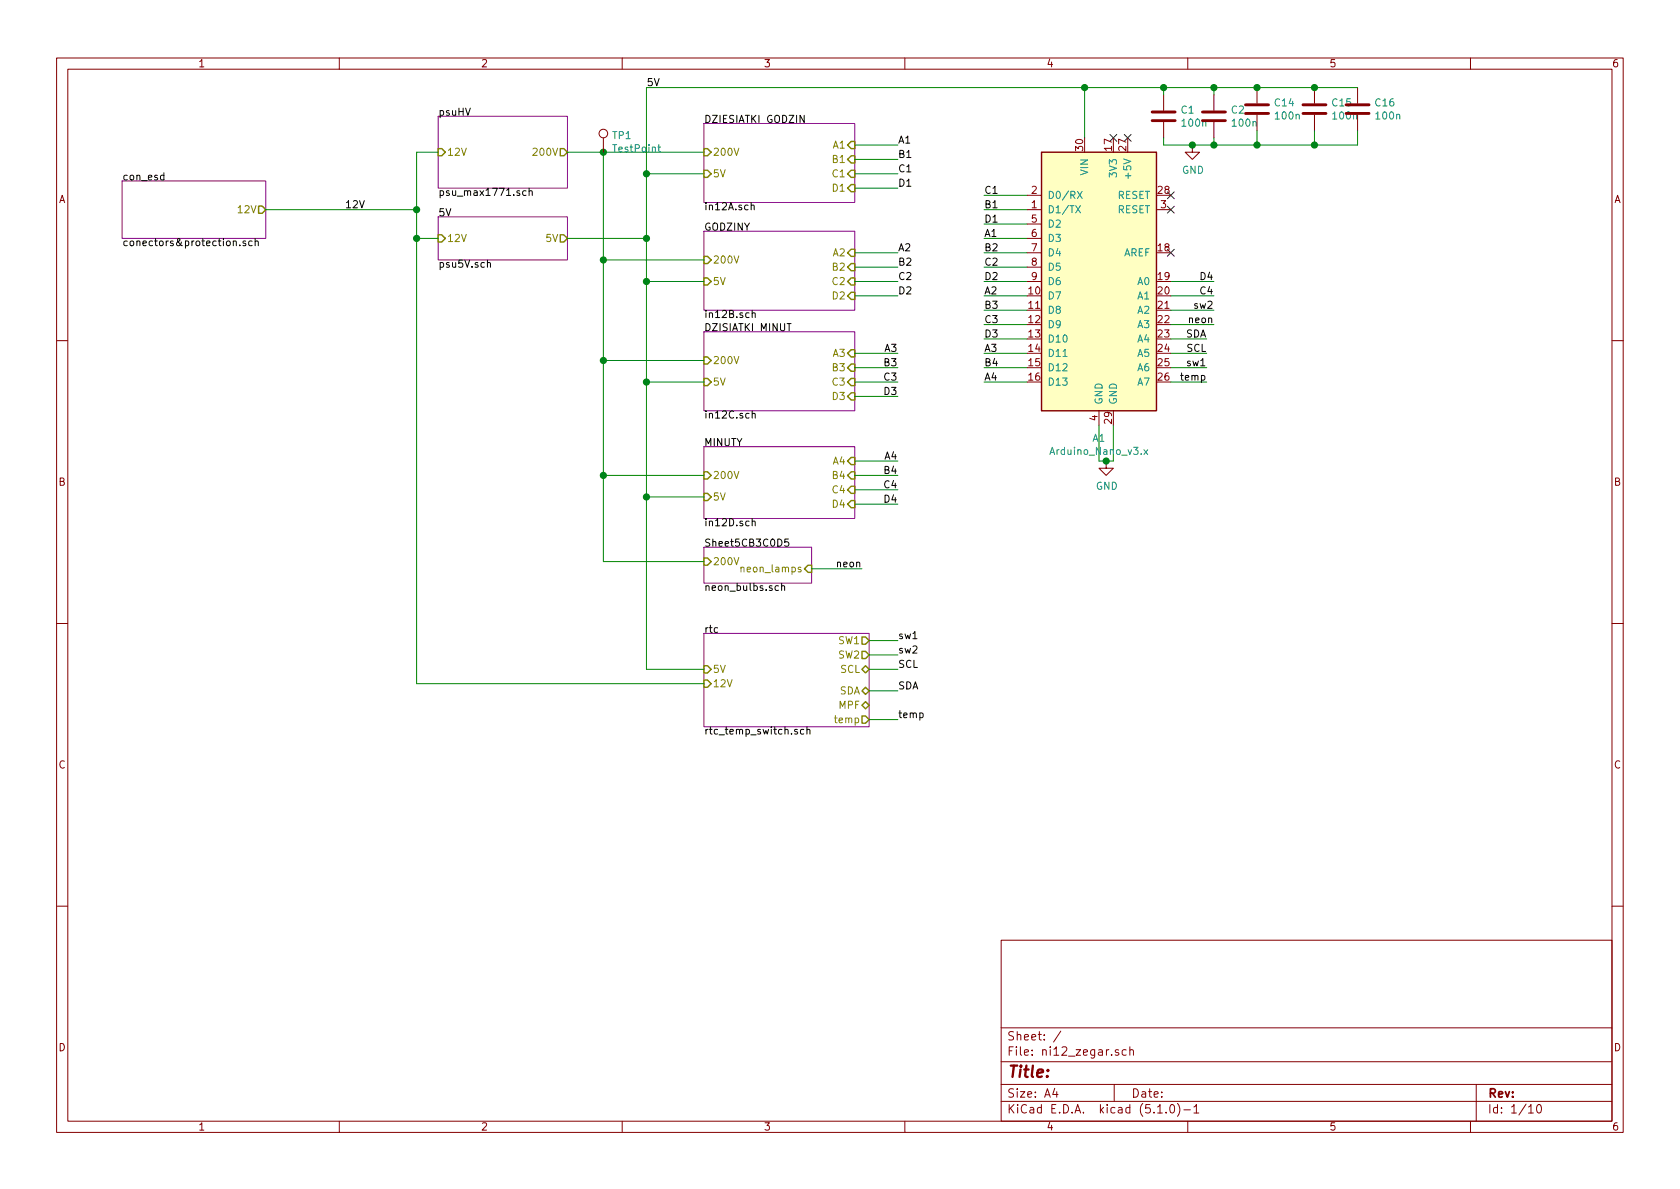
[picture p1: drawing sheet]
EESchema Schematic File Version 4
LIBS:ni12_zegar-cache
EELAYER 29 0
EELAYER END
$Descr A4 11693 8268
encoding utf-8
Sheet 1 10
Title ""
Date ""
Rev ""
Comp ""
Comment1 ""
Comment2 ""
Comment3 ""
Comment4 ""
$EndDescr
$Sheet
S 3050 800  900  500 
U 5CB09374
F0 "psuHV" 50
F1 "psu_max1771.sch" 50
F2 "200V" O R 3950 1050 50 
F3 "12V" I L 3050 1050 50 
$EndSheet
Wire Wire Line
	3050 1050 2900 1050
$Sheet
S 3050 1500 900  300 
U 5CB8231C
F0 "5V" 50
F1 "psu5V.sch" 50
F2 "5V" O R 3950 1650 50 
F3 "12V" I L 3050 1650 50 
$EndSheet
Wire Wire Line
	4500 1200 4900 1200
$Sheet
S 850  1250 1000 400 
U 5CBB1E8B
F0 "con_esd" 50
F1 "conectors&protection.sch" 50
F2 "12V" O R 1850 1450 50 
$EndSheet
Wire Wire Line
	1850 1450 2900 1450
Connection ~ 2900 1450
Wire Wire Line
	2900 1450 2900 1050
$Sheet
S 4900 1600 1050 550 
U 5CBC3935
F0 "GODZINY" 50
F1 "in12B.sch" 50
F2 "200V" I L 4900 1800 50 
F3 "5V" I L 4900 1950 50 
F4 "A2" I R 5950 1750 50 
F5 "B2" I R 5950 1850 50 
F6 "C2" I R 5950 1950 50 
F7 "D2" I R 5950 2050 50 
$EndSheet
$Sheet
S 4900 2300 1050 550 
U 5CBC3C3E
F0 "DZISIATKI MINUT" 50
F1 "in12C.sch" 50
F2 "200V" I L 4900 2500 50 
F3 "5V" I L 4900 2650 50 
F4 "A3" I R 5950 2450 50 
F5 "B3" I R 5950 2550 50 
F6 "C3" I R 5950 2650 50 
F7 "D3" I R 5950 2750 50 
$EndSheet
$Sheet
S 4900 3100 1050 500 
U 5CBC3F24
F0 "MINUTY" 50
F1 "in12D.sch" 50
F2 "200V" I L 4900 3300 50 
F3 "5V" I L 4900 3450 50 
F4 "A4" I R 5950 3200 50 
F5 "B4" I R 5950 3300 50 
F6 "C4" I R 5950 3400 50 
F7 "D4" I R 5950 3500 50 
$EndSheet
Wire Wire Line
	2900 1450 2900 1650
Wire Wire Line
	4200 1050 4900 1050
$Sheet
S 4900 850  1050 550 
U 5CB10040
F0 "DZIESIATKI GODZIN" 50
F1 "in12A.sch" 50
F2 "200V" I L 4900 1050 50 
F3 "5V" I L 4900 1200 50 
F4 "A1" I R 5950 1000 50 
F5 "B1" I R 5950 1100 50 
F6 "C1" I R 5950 1200 50 
F7 "D1" I R 5950 1300 50 
$EndSheet
Wire Wire Line
	4900 1800 4200 1800
Wire Wire Line
	4900 2500 4200 2500
Connection ~ 4200 2500
Wire Wire Line
	4200 2500 4200 3300
Wire Wire Line
	4900 3300 4200 3300
Wire Wire Line
	4900 1950 4500 1950
Wire Wire Line
	4900 2650 4500 2650
Connection ~ 4500 2650
Wire Wire Line
	4500 2650 4500 3450
Wire Wire Line
	4900 3450 4500 3450
Wire Wire Line
	3050 1650 2900 1650
Wire Wire Line
	4500 1200 4500 1650
Wire Wire Line
	4200 1050 3950 1050
Connection ~ 4200 1050
Wire Wire Line
	3950 1650 4500 1650
Connection ~ 4500 1650
Text Label 8400 2450 2    50   ~ 0
SCL
Text Label 8400 2350 2    50   ~ 0
SDA
Wire Wire Line
	8400 2450 8150 2450
Wire Wire Line
	8150 2550 8400 2550
$Comp
L power:GND #PWR01
U 1 1
P 7700 3200
F 0 "#PWR01" H 7700 2950 50  0001 C CNN
F 1 "GND" H 7705 3027 50  0000 C CNN
F 2 "" H 7700 3200 50  0001 C CNN
F 3 "" H 7700 3200 50  0001 C CNN
	1    7700 3200
	1    0    0    -1  
$EndComp
Wire Wire Line
	7700 3200 7750 3200
Wire Wire Line
	7750 3200 7750 2950
Wire Wire Line
	7650 2950 7650 3200
Wire Wire Line
	7650 3200 7700 3200
Connection ~ 7700 3200
Text Label 4500 600  0    50   ~ 0
5V
Wire Wire Line
	4500 1200 4500 600 
Connection ~ 4500 1200
Connection ~ 4200 1800
Wire Wire Line
	4200 1800 4200 2500
Connection ~ 4500 1950
Wire Wire Line
	4500 1950 4500 2650
Wire Wire Line
	4200 1050 4200 1800
Wire Wire Line
	4500 1650 4500 1950
NoConn ~ 7750 950 
NoConn ~ 8150 1350
NoConn ~ 8150 1450
NoConn ~ 8150 1750
$Comp
L Device:C C1
U 1 1
P 8100 800
F 0 "C1" H 8215 846 50  0000 L CNN
F 1 "100n" H 8215 755 50  0000 L CNN
F 2 "Capacitor_SMD:C_0805_2012Metric_Pad1.15x1.40mm_HandSolder" H 8138 650 50  0001 C CNN
F 3 "~" H 8100 800 50  0001 C CNN
	1    8100 800 
	1    0    0    -1  
$EndComp
Wire Wire Line
	8100 1000 8100 950 
Wire Wire Line
	8100 600  8100 650 
Wire Wire Line
	8450 1000 8450 950 
Wire Wire Line
	8100 1000 8300 1000
Wire Wire Line
	8100 600  8450 600 
Wire Wire Line
	8450 600  8450 650 
Connection ~ 8100 600 
$Comp
L power:GND #PWR02
U 1 1
P 8300 1000
F 0 "#PWR02" H 8300 750 50  0001 C CNN
F 1 "GND" H 8305 827 50  0000 C CNN
F 2 "" H 8300 1000 50  0001 C CNN
F 3 "" H 8300 1000 50  0001 C CNN
	1    8300 1000
	1    0    0    -1  
$EndComp
Connection ~ 8300 1000
Wire Wire Line
	8300 1000 8450 1000
Wire Wire Line
	4500 600  7550 600 
Wire Wire Line
	7550 950  7550 600 
Connection ~ 7550 600 
Wire Wire Line
	7550 600  8100 600 
NoConn ~ 7850 950 
$Comp
L Device:C C2
U 1 1
P 8450 800
F 0 "C2" H 8565 846 50  0000 L CNN
F 1 "100n" H 8565 755 50  0000 L CNN
F 2 "Capacitor_SMD:C_0805_2012Metric_Pad1.15x1.40mm_HandSolder" H 8488 650 50  0001 C CNN
F 3 "~" H 8450 800 50  0001 C CNN
	1    8450 800 
	1    0    0    -1  
$EndComp
$Comp
L Device:C C14
U 1 1
P 8750 750
F 0 "C14" H 8865 796 50  0000 L CNN
F 1 "100n" H 8865 705 50  0000 L CNN
F 2 "Capacitor_SMD:C_0805_2012Metric_Pad1.15x1.40mm_HandSolder" H 8788 600 50  0001 C CNN
F 3 "~" H 8750 750 50  0001 C CNN
	1    8750 750 
	1    0    0    -1  
$EndComp
$Comp
L Device:C C15
U 1 1
P 9150 750
F 0 "C15" H 9265 796 50  0000 L CNN
F 1 "100n" H 9265 705 50  0000 L CNN
F 2 "Capacitor_SMD:C_0805_2012Metric_Pad1.15x1.40mm_HandSolder" H 9188 600 50  0001 C CNN
F 3 "~" H 9150 750 50  0001 C CNN
	1    9150 750 
	1    0    0    -1  
$EndComp
$Comp
L Device:C C16
U 1 1
P 9450 750
F 0 "C16" H 9565 796 50  0000 L CNN
F 1 "100n" H 9565 705 50  0000 L CNN
F 2 "Capacitor_SMD:C_0805_2012Metric_Pad1.15x1.40mm_HandSolder" H 9488 600 50  0001 C CNN
F 3 "~" H 9450 750 50  0001 C CNN
	1    9450 750 
	1    0    0    -1  
$EndComp
Connection ~ 8750 600 
Wire Wire Line
	8750 600  9150 600 
Connection ~ 9150 600 
Wire Wire Line
	9150 600  9450 600 
Connection ~ 8450 600 
Wire Wire Line
	8450 1000 8750 1000
Wire Wire Line
	9450 1000 9450 900 
Connection ~ 8450 1000
Wire Wire Line
	8750 900  8750 1000
Connection ~ 8750 1000
Wire Wire Line
	8750 1000 9150 1000
Wire Wire Line
	9150 900  9150 1000
Connection ~ 9150 1000
Wire Wire Line
	9150 1000 9450 1000
Wire Wire Line
	7150 1350 6850 1350
Wire Wire Line
	7150 1450 6850 1450
Wire Wire Line
	7150 1550 6850 1550
Wire Wire Line
	7150 1650 6850 1650
Wire Wire Line
	5950 1000 6250 1000
Wire Wire Line
	5950 1100 6250 1100
Wire Wire Line
	6250 1200 5950 1200
Wire Wire Line
	5950 1300 6250 1300
Text Label 6250 1000 0    50   ~ 0
A1
Text Label 6250 1100 0    50   ~ 0
B1
Text Label 6250 1200 0    50   ~ 0
C1
Text Label 6250 1300 0    50   ~ 0
D1
Text Label 6850 1450 0    50   ~ 0
B1
Text Label 6850 1350 0    50   ~ 0
C1
Text Label 6850 1650 0    50   ~ 0
A1
Text Label 6850 1550 0    50   ~ 0
D1
Wire Wire Line
	5950 1750 6250 1750
Wire Wire Line
	5950 1850 6250 1850
Wire Wire Line
	6250 1950 5950 1950
Wire Wire Line
	5950 2050 6250 2050
Text Label 6250 1750 0    50   ~ 0
A2
Text Label 6250 1850 0    50   ~ 0
B2
Text Label 6250 1950 0    50   ~ 0
C2
Text Label 6250 2050 0    50   ~ 0
D2
Wire Wire Line
	7150 1750 6850 1750
Wire Wire Line
	7150 1850 6850 1850
Wire Wire Line
	7150 1950 6850 1950
Wire Wire Line
	7150 2050 6850 2050
Text Label 6850 1850 0    50   ~ 0
C2
Text Label 6850 1750 0    50   ~ 0
B2
Text Label 6850 2050 0    50   ~ 0
A2
Text Label 6850 1950 0    50   ~ 0
D2
Wire Wire Line
	7150 2150 6850 2150
Wire Wire Line
	7150 2250 6850 2250
Wire Wire Line
	7150 2350 6850 2350
Wire Wire Line
	7150 2450 6850 2450
Text Label 6850 2250 0    50   ~ 0
C3
Text Label 6850 2150 0    50   ~ 0
B3
Text Label 6850 2450 0    50   ~ 0
A3
Text Label 6850 2350 0    50   ~ 0
D3
Wire Wire Line
	5950 2750 6250 2750
Wire Wire Line
	5950 2650 6250 2650
Wire Wire Line
	5950 2550 6250 2550
Wire Wire Line
	5950 2450 6250 2450
Text Label 6250 2650 2    50   ~ 0
C3
Text Label 6250 2750 2    50   ~ 0
D3
Text Label 6250 2450 2    50   ~ 0
A3
Text Label 6250 2550 2    50   ~ 0
B3
Wire Wire Line
	5950 3200 6250 3200
Text Label 6250 3200 2    50   ~ 0
A4
Wire Wire Line
	5950 3500 6250 3500
Wire Wire Line
	5950 3400 6250 3400
Text Label 6250 3400 2    50   ~ 0
C4
Text Label 6250 3500 2    50   ~ 0
D4
Text Label 6250 3300 2    50   ~ 0
B4
Wire Wire Line
	5950 3300 6250 3300
Wire Wire Line
	7150 2650 6850 2650
Text Label 6850 2650 0    50   ~ 0
A4
Text Label 6850 2550 0    50   ~ 0
B4
Wire Wire Line
	7150 2550 6850 2550
Wire Wire Line
	8150 1950 8450 1950
Text Label 8450 1950 2    50   ~ 0
D4
Text Label 8450 2050 2    50   ~ 0
C4
Wire Wire Line
	8150 2050 8450 2050
Wire Wire Line
	8450 600  8750 600 
$Comp
L Connector:TestPoint TP1
U 1 1
P 4200 1050
F 0 "TP1" H 4258 1168 50  0000 L CNN
F 1 "TestPoint" H 4258 1077 50  0000 L CNN
F 2 "TestPoint:TestPoint_THTPad_1.5x1.5mm_Drill0.7mm" H 4400 1050 50  0001 C CNN
F 3 "~" H 4400 1050 50  0001 C CNN
	1    4200 1050
	1    0    0    -1  
$EndComp
$Sheet
S 4900 3800 750  250 
U 5CB3C0D6
F0 "Sheet5CB3C0D5" 50
F1 "neon_bulbs.sch" 50
F2 "200V" I L 4900 3900 50 
F3 "neon_lamps" I R 5650 3950 50 
$EndSheet
$Sheet
S 4900 4400 1150 650 
U 5CB87CF2
F0 "rtc" 50
F1 "rtc_temp_switch.sch" 50
F2 "5V" I L 4900 4650 50 
F3 "SDA" B R 6050 4800 50 
F4 "MPF" B R 6050 4900 50 
F5 "SCL" B R 6050 4650 50 
F6 "SW1" O R 6050 4450 50 
F7 "SW2" O R 6050 4550 50 
F8 "12V" I L 4900 4750 50 
F9 "temp" O R 6050 5000 50 
$EndSheet
Wire Wire Line
	4900 4650 4500 4650
Wire Wire Line
	6050 4800 6250 4800
Wire Wire Line
	6250 4650 6050 4650
Text Label 6250 4800 0    50   ~ 0
SDA
Text Label 6250 4650 0    50   ~ 0
SCL
Wire Wire Line
	4200 3300 4200 3900
Connection ~ 4200 3300
Wire Wire Line
	4200 3900 4900 3900
Wire Wire Line
	4500 3450 4500 4650
Connection ~ 4500 3450
$Comp
L MCU_Module:Arduino_Nano_v3.x A1
U 1 1
P 7650 1950
F 0 "A1" H 7650 861 50  0000 C CNN
F 1 "Arduino_Nano_v3.x" H 7650 770 50  0000 C CNN
F 2 "Module:Arduino_Nano" H 7800 1000 50  0001 L CNN
F 3 "http://www.mouser.com/pdfdocs/Gravitech_Arduino_Nano3_0.pdf" H 7650 950 50  0001 C CNN
	1    7650 1950
	1    0    0    -1  
$EndComp
Text Label 2400 1450 0    50   ~ 0
12V
Text Label 6000 3950 2    50   ~ 0
neon
Text Label 8450 2250 2    50   ~ 0
neon
Wire Wire Line
	5650 3950 6000 3950
Wire Wire Line
	8150 2350 8400 2350
Wire Wire Line
	8150 2650 8400 2650
Wire Wire Line
	8150 2150 8450 2150
Wire Wire Line
	8150 2250 8450 2250
Text Label 8450 2150 2    50   ~ 0
sw2
Text Label 8400 2550 2    50   ~ 0
sw1
Text Label 8400 2650 2    50   ~ 0
temp
Wire Wire Line
	6050 5000 6250 5000
Wire Wire Line
	6050 4550 6250 4550
Wire Wire Line
	6050 4450 6250 4450
Text Label 6250 5000 0    50   ~ 0
temp
Text Label 6250 4550 0    50   ~ 0
sw2
Text Label 6250 4450 0    50   ~ 0
sw1
Wire Wire Line
	2900 1650 2900 4750
Wire Wire Line
	2900 4750 4900 4750
Connection ~ 2900 1650
$EndSCHEMATC
